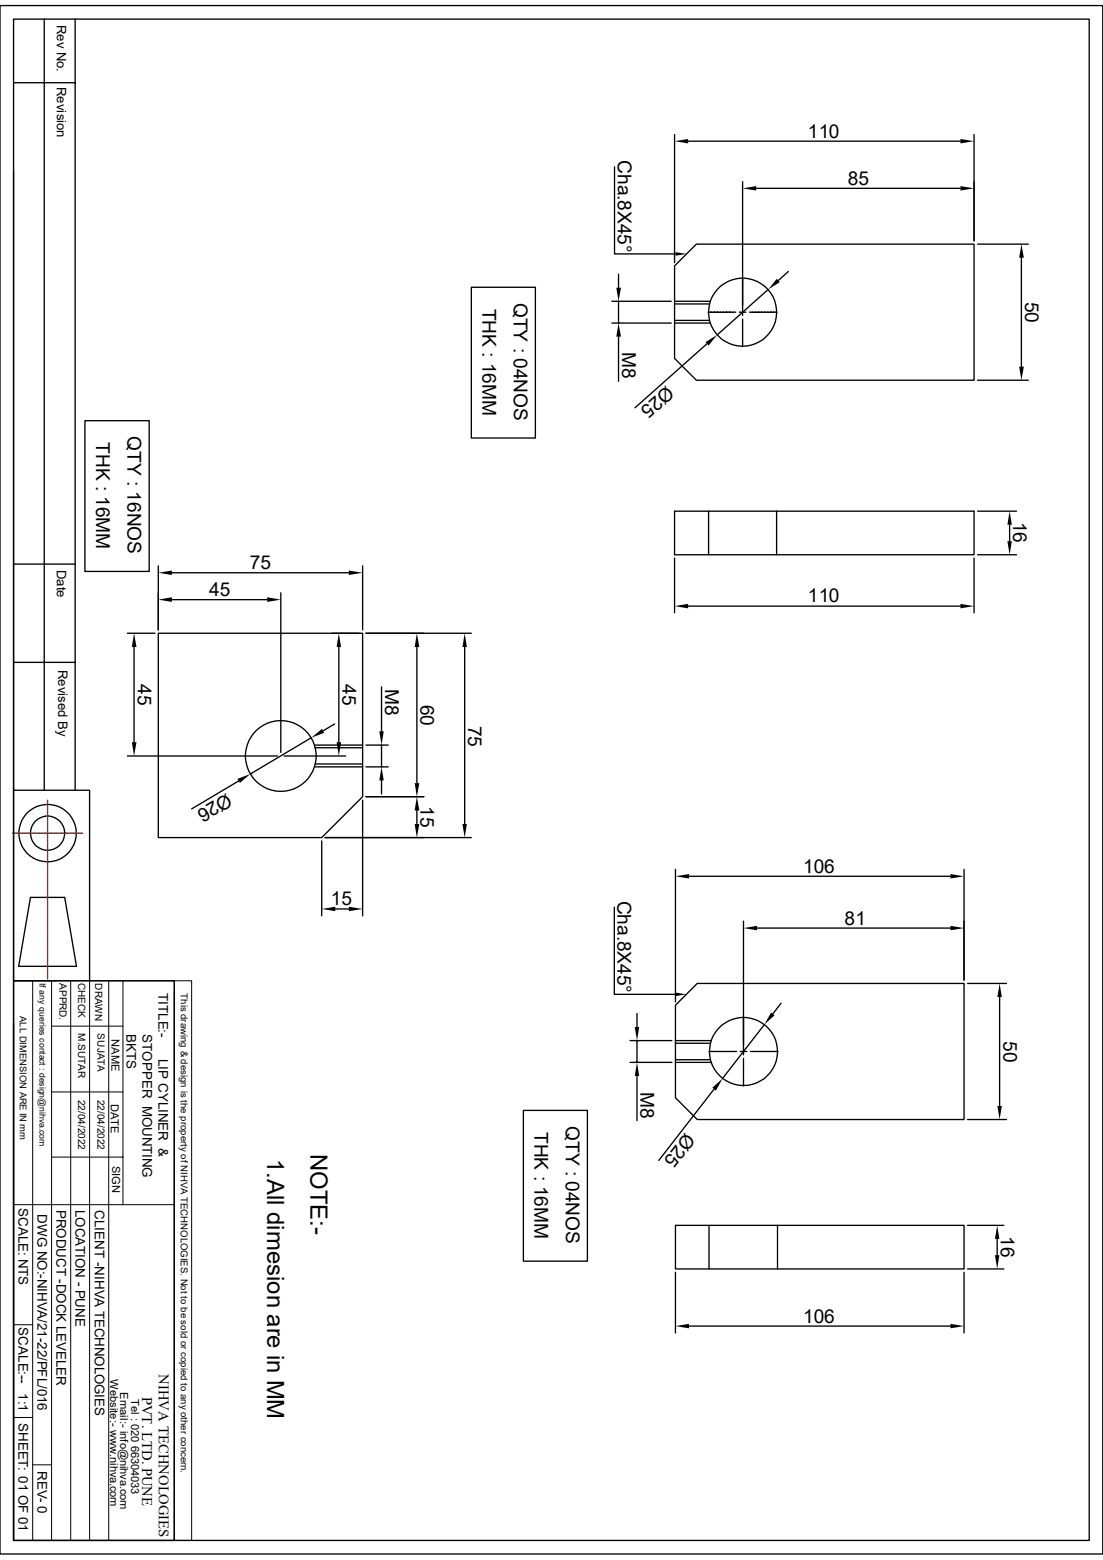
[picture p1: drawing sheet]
<svg xmlns="http://www.w3.org/2000/svg" width="210mm" height="297mm" viewBox="0 0 210 297" stroke-linecap="round" stroke-linejoin="round" font-family="sans-serif">
<g fill="none" stroke="#000" stroke-width=".25">
<path d="M0 1.1h210v294.8h-210zM2.6 3.6h204.8v289.7h-204.8zM2.6 15.7h11.7M8.4 3.6v146.9M14.3 3.6v146.9M2.6 32.6v117.9h14.5v36.2M117 31.7v16.6h11.7M128.4 25.6v24.4M131 26.9h51.9M141.4 34.6v25.5M144 35.9h38.9M185.5 25.6v20.2"/>
<path d="M89.7 54.7h12.2v28.7h-12.2zM116.5 57.4h11.3M117.8 52.2v2.6M117.8 57.4v4.1M128.4 57.4h6.9M128.4 57.9h6.7M132.6 46.5h52.9v25.9h-52.9l-4.2-4.2v-17.6zM134.8 59.4h.7M135.6 59.4h1.5M137.2 59.4h.1M137.3 59.4h.4M137.8 59.4h.1"/>
<path d="M137.9 59.4h1.5M139.5 59.4h.1M139.6 59.4h.5M140.8 59.4h1.2M142.7 59.4h.5M143.3 59.4h.1M143.4 59.4h.5M144 59.4h1.5M145.6 59.4h.1M145.7 59.4h.4M146.2 59.4h.1M146.3 55.1l-9.7 8.7"/>
<path d="M146.3 59.4h1.7M150.1 51.7l-1.9 1.7M186.1 46.5h9.7M194.5 49.1v20.7M116.5 61.5h11.3M117.8 64.1v8.5M128.4 61.5h6.9M128.4 61h6.7M134.6 65.4l-13.7 12.2M141.4 60.7v.5M141.4 61.3h.1M141.4 61.4v.4"/>
<path d="M141.4 61.9h.1M141.4 62v1.5M141.4 63.6v.1M141.4 63.8v.3M141.4 64.2v.1M141.4 64.3v1.7M186.1 72.4h9.7M16.2 80.1h12.2v28.7h-12.2zM128.4 97.3h57.1v8.3h-57.1zM134.9 97.3v8.3M147.9 97.3v8.3M186.1 97.3h7.4"/>
<path d="M192.2 99.9v3.1M2.6 107.4h11.7M30.1 107.7v12.2M32.7 109.1h33.7M32.7 114.2h18.2M53.5 112.9v30.4M69 107.7v12.2M128.4 106.3v10.4M131 115.4h51.9M185.5 106.3v10.4M186.1 105.6h7.4M2.6 126.1h11.7"/>
<path d="M24.3 120.6h5.2M25.5 123.2v18.1M30.1 120.6h38.9v31.1l-7.7 7.8h-31.2zM63.2 120.6h5.2M63.7 137.8l-2.2 1.3M64.5 123.2v18.1M69.7 120.6h20M72.6 130.8v8.4M79.4 123.2v25.9M88.5 123.2v33.7M2.6 150.5v36.2M24.3 143.9h28.5"/>
<path d="M45.5 148.7l-9 5.3M54.1 143.9h11.7M59.3 140.5l-11.6 6.9M59.9 141.9h9.1M59.9 146h9.1M60 145.5h8.9M60 142.4h8.9M61.9 159.5h27.8M69 152.4v22M69.7 151.7h11M69.7 141.9h4.2M69.7 146h4.2"/>
<path d="M72.6 141.9v4.1M72.6 148.6v2.6M79.4 154.3v2.6M5.8 170.9h6.5l2.3 13.1h-11zM61.3 160.1v14.3M63.8 173.1h2.6M117 172.7v16.6h11.6M128.6 165.5v25.3M131.2 166.8h49.8M141.6 175.4v25.4M144.1 176.7h36.9M183.6 165.5v21.1"/>
<path d="M2.6 186.7h30.6v106.6h-30.6zM2.6 194.8v98.5M120 198.1h7.9M121.3 193v2.5M121.3 198.1v4.2M128.6 191.4l4.2-4.2h50.8v25.9h-50.8l-4.2-4.1zM128.6 198.1h6.8M128.6 198.6h6.7M145.5 195.1l-7.9 10.2M148.7 191l-1.5 2M184.2 187.2h7.4M190.3 189.8v20.8"/>
<path d="M99.7 211.4h12.1v28.7h-12.1zM120 202.3h7.9M121.3 204.9v8.5M128.6 202.3h6.8M128.6 201.8h6.7M135 200.2h1.7M136 207.3l-10.6 13.6M136.7 200.2h.5M137.3 200.2h.1M137.5 200.2h.3M137.9 200.2h.1M138 200.2h1.6"/>
<path d="M139.7 200.2h.1M139.8 200.2h.5M140.9 200.2h1.3M141.6 201.5v.5M141.6 202.1h.1M141.6 202.2v.4M141.6 202.6v.1M141.6 202.8v1.5M141.6 204.4h.1M141.6 204.5v.4M141.6 205h.1M141.6 205.1v1.7"/>
<path d="M142.9 200.2h.4M143.4 200.2h.1M143.6 200.2h1.5M145.2 200.2h.5M145.8 200.2h.1M145.9 200.2h.4M146.3 200.2h.1M146.5 200.2h1.6M184.2 213.1h7.4M128.6 233.3h55v8.3h-55zM135 233.3v8.3M148 233.3v8.3"/>
<path d="M184.2 233.3h6.9M189.9 235.9v3.1M128.6 242.2v11.6M131.2 252.5h49.8M183.6 242.2v11.6M184.2 241.6h6.9"/>
<circle cx="141.4" cy="59.4" r="6.5"/>
<circle cx="9.1" cy="158.6" r="5.5"/>
<circle cx="9.1" cy="158.6" r="3.3"/>
<circle cx="53.5" cy="143.9" r="6.7"/>
<circle cx="141.6" cy="200.2" r="6.5"/>
</g>
<g fill="none" stroke="#000" stroke-width=".19">
<path d="M2.6 186.7h30.6M6.2 186.7v106.6M9.8 195.4h13.6M9.8 186.7v106.6M13.5 186.7v106.6M17.1 186.7v106.6M20.7 186.7v106.6M23.4 186.7v42.7M33.2 186.7h3.3v106.6h-3.3zM33.2 188.6v104.7M9.8 207.9h13.6M2.6 229.4h30.6"/>
<path d="M9.8 220.3h13.6M2.6 252.2h3.6M2.6 269.9h3.6M6.2 278.9h3.6"/>
</g>
<g fill="none" stroke="#f00" stroke-width=".25">
<path d="M2.4 158.6h.8M3.3 158.6h.1M3.6 158.6h.6M4.3 158.6h.1M4.6 158.6h.6M5.4 158.6h.1M5.6 158.6h.7M6.4 158.6h.1M6.6 158.6h.7M7.5 158.6h.1M7.7 158.6h.6M8.5 158.6h.1"/>
<path d="M8.7 158.6h.7M9.1 152.4v.7M9.1 153.2v.2M9.1 153.5v.6M9.1 154.3v.1M9.1 154.5v.7M9.1 155.3v.1M9.1 155.6v.6M9.1 156.3v.2M9.1 156.6v.7M9.1 157.4v.1M9.1 157.6v.7"/>
<path d="M9.1 158.4v.1M9.1 158.7v.6M9.1 159.5v.1M9.1 159.7v.7M9.5 158.6h.2M9.8 158.6h.6M10.5 158.6h.2M10.8 158.6h.7M11.6 158.6h.1M11.9 158.6h.6M12.6 158.6h.1M12.9 158.6h.6"/>
<path d="M13.7 158.6h.1M13.9 158.6h.7M14.7 158.6h.1M14.9 158.6h.8M9.1 160.5v.1M9.1 160.7v.7M9.1 161.5v.2M9.1 161.8v.6M9.1 162.6v.1M9.1 162.8v.7M9.1 163.6v.1M9.1 163.9v.6"/>
<path d="M9.1 164.6v.2M9.1 164.9v.7M9.1 165.7v.1M9.1 165.9v.7M9.1 166.7v.1M9.1 167v.6M9.1 167.8v.1M9.1 168v.7M9.1 168.8v.1M9.1 169v.7M9.1 169.8v.2M9.1 170.1v.6"/>
<path d="M9.1 170.9v.1M9.1 171.1v.7M9.1 171.9v.1M9.1 172.2v.6M9.1 172.9v.2M9.1 173.2v.7M9.1 174v.1M9.1 174.2v.7M9.1 175v.1M9.1 175.3v.6M9.1 176.1v.1M9.1 176.3v.7"/>
<path d="M9.1 177.1v.1M9.1 177.3v.7M9.1 178.1v.2M9.1 178.4v.6M9.1 179.2v.1M9.1 179.4v.7M9.1 180.2v.1M9.1 180.5v.6M9.1 181.2v.2M9.1 181.5v.7M9.1 182.3v.1M9.1 182.5v.7"/>
<path d="M9.1 183.3v.1M9.1 183.6v.6M9.1 184.4v.1M9.1 184.6v.7M9.1 185.4v.1M9.1 185.6v.8"/>
</g>
<g fill="#000">
<path d="M128.4 26.9l2.6-.4v.8zM141.4 35.9l2.6-.5v.9zM182.9 26.5l2.6 .4-2.6 .4zM182.9 35.4l2.6 .5-2.6 .4zM117.3 54.8h.9l-.4 2.6zM128.7 48l2 .3-2 .4zM147.9 53.1l.6 .6-2.2 1.4zM194.5 46.5l.4 2.6h-.8zM117.8 61.5l.4 2.6h-.9zM134.3 65.2l2.3-1.4-1.7 2zM194.1 69.8h.8l-.4 2.6zM192.2 97.3l.5 2.6h-.9z"/>
<path d="M30.1 109.1l2.6-.5v.9zM30.1 114.2l2.6-.5v.9zM50.9 113.7l2.6 .5-2.6 .4zM66.4 108.6l2.6 .5-2.6 .4zM128.4 115.4l2.6-.4v.8zM182.9 115l2.6 .4-2.6 .4zM191.8 103h.9l-.5 2.6zM25.5 120.6l.5 2.6h-.9zM59.3 140.5l2-1.7 .4 .7zM64.5 120.6l.4 2.6h-.8zM72.2 139.2h.9l-.5 2.7zM79.4 120.6l.4 2.6h-.8z"/>
<path d="M88.5 120.6l.4 2.6h-.8zM25.1 141.3h.9l-.5 2.6zM45.2 148.3l2.5-.9-2 1.7zM64.1 141.3h.8l-.4 2.6zM72.6 146l.5 2.6h-.9zM79 149.1h.8l-.4 2.6zM79.4 151.7l.4 2.6h-.8zM79 156.9h.8l-.4 2.6zM88.1 156.9h.8l-.4 2.6zM61.3 173.1l2.5-.5v.9zM66.4 172.6l2.6 .5-2.6 .4zM128.6 166.8l2.6-.4v.9z"/>
<path d="M141.6 176.7l2.5-.4v.8zM181 176.3l2.6 .4-2.6 .4zM181 166.4l2.6 .4-2.6 .5zM120.9 195.5h.8l-.4 2.6zM128.6 189l2.1 .3-2.1 .4zM146.8 192.8l.7 .5-2 1.8zM190.3 187.2l.5 2.6h-.9zM121.3 202.3l.4 2.6h-.8zM135.6 207.1l2-1.8-1.3 2.3zM189.9 210.6h.9l-.5 2.5zM189.9 233.3l.4 2.6h-.9zM189.4 239h.9l-.4 2.6z"/>
<path d="M128.6 252.5l2.6-.4v.8zM181 252.1l2.6 .4-2.6 .4z"/>
</g>
<g font-size="4.5">
<text x="50.9" y="220.6" transform="rotate(90 50.9 220.6)">1.All dimesion are in MM</text>
<text x="59.1" y="219.7" transform="rotate(90 59.1 219.7)">NOTE:-</text>
</g>
<g font-size="3.6">
<text x="153.8" y="26.2">110</text>
<text x="117.6" y="30.5" transform="rotate(90 117.6 30.5)">Cha.8X45°</text>
<text x="161.4" y="35.2">85</text>
<text x="91.9" y="58.8" transform="rotate(90 91.9 58.8)">THK : 16MM</text>
<text x="97.8" y="57.7" transform="rotate(90 97.8 57.7)">QTY : 04NOS</text>
<text x="195.2" y="57.4" transform="rotate(90 195.2 57.4)">50</text>
<text x="118.5" y="67.1" transform="rotate(90 118.5 67.1)">M8</text>
<text x="126.9" y="73.3" transform="rotate(138 126.9 73.3)">Ø25</text>
<text x="24.3" y="83.1" transform="rotate(90 24.3 83.1)">QTY : 16NOS</text>
<text x="18.3" y="84.2" transform="rotate(90 18.3 84.2)">THK : 16MM</text>
<text x="192.9" y="99.3" transform="rotate(90 192.9 99.3)">16</text>
<text x="39.8" y="113.5">45</text>
<text x="47.5" y="108.4">75</text>
<text x="153.8" y="114.7">110</text>
<text x="26.2" y="130.3" transform="rotate(90 26.2 130.3)">45</text>
<text x="65.2" y="130.3" transform="rotate(90 65.2 130.3)">45</text>
<text x="73.3" y="131.1" transform="rotate(90 73.3 131.1)">M8</text>
<text x="80.1" y="134.2" transform="rotate(90 80.1 134.2)">60</text>
<text x="89.2" y="138.2" transform="rotate(90 89.2 138.2)">75</text>
<text x="43.2" y="150.9" transform="rotate(149 43.2 150.9)">Ø26</text>
<text x="80.1" y="153.5" transform="rotate(90 80.1 153.5)">15</text>
<text x="152.9" y="166.2">106</text>
<text x="63" y="172.4">15</text>
<text x="117.6" y="171.5" transform="rotate(90 117.6 171.5)">Cha.8X45°</text>
<text x="160.8" y="176">81</text>
<text x="191" y="198.2" transform="rotate(90 191 198.2)">50</text>
<text x="122" y="207.9" transform="rotate(90 122 207.9)">M8</text>
<text x="101.8" y="215.5" transform="rotate(90 101.8 215.5)">THK : 16MM</text>
<text x="107.7" y="214.4" transform="rotate(90 107.7 214.4)">QTY : 04NOS</text>
<text x="130.5" y="215.6" transform="rotate(128 130.5 215.6)">Ø25</text>
<text x="190.5" y="235.3" transform="rotate(90 190.5 235.3)">16</text>
<text x="152.9" y="251.8">106</text>
</g>
<g font-size="2.8">
<text x="30.3" y="261.6" transform="rotate(90 30.3 261.6)">NIHVA TECHNOLOGIES</text>
<text x="27.1" y="265.9" transform="rotate(90 27.1 265.9)">PVT. LTD. PUNE</text>
</g>
<g font-size="2.5">
<text x="10.8" y="4.7" transform="rotate(90 10.8 4.7)">Rev No.</text>
<text x="10.8" y="16.6" transform="rotate(90 10.8 16.6)">Revision</text>
<text x="10.8" y="108.5" transform="rotate(90 10.8 108.5)">Date</text>
<text x="11" y="127.5" transform="rotate(90 11 127.5)">Revised By</text>
<text x="30.2" y="189" transform="rotate(90 30.2 189)">TITLE:-</text>
<text x="24.1" y="196.9" transform="rotate(90 24.1 196.9)">BKTS</text>
<text x="27.1" y="196.9" transform="rotate(90 27.1 196.9)">STOPPER MOUNTING</text>
<text x="30.2" y="201.6" transform="rotate(90 30.2 201.6)">LIP CYLINER &amp;</text>
<text x="3.5" y="230" transform="rotate(90 3.5 230)">SCALE: NTS</text>
<text x="7.2" y="231.2" transform="rotate(90 7.2 231.2)">DWG NO:-NIHVA/21-22/PFL/016</text>
<text x="10.8" y="230.3" transform="rotate(90 10.8 230.3)">PRODUCT -DOCK LEVELER</text>
<text x="14.4" y="230.3" transform="rotate(90 14.4 230.3)">LOCATION - PUNE</text>
<text x="18" y="230.4" transform="rotate(90 18 230.4)">CLIENT -NIHVA TECHNOLOGIES</text>
<text x="3.5" y="252.7" transform="rotate(90 3.5 252.7)">SCALE:--</text>
<text x="3.5" y="265.3" transform="rotate(90 3.5 265.3)">1:1</text>
<text x="3.5" y="271" transform="rotate(90 3.5 271)">SHEET: 01 OF 01</text>
<text x="7.2" y="280" transform="rotate(90 7.2 280)">REV- 0</text>
</g>
<g font-size="2.1">
<text x="21.3" y="197.9" transform="rotate(90 21.3 197.9)">NAME</text>
<text x="21.1" y="210.1" transform="rotate(90 21.1 210.1)">DATE</text>
<text x="21.3" y="222" transform="rotate(90 21.3 222)">SIGN</text>
<text x="21" y="262.6" transform="rotate(90 21 262.6)">Website:- www.nihva.com</text>
<text x="22.9" y="265" transform="rotate(90 22.9 265)">Email:- info@nihva.com</text>
<text x="25" y="266.3" transform="rotate(90 25 266.3)">Tel : 020 66304033</text>
</g>
<g font-size="1.9">
<text x="11.3" y="187.2" transform="rotate(90 11.3 187.2)">APPRD.</text>
<text x="14.9" y="187.1" transform="rotate(90 14.9 187.1)">CHECK</text>
<text x="18.1" y="187.2" transform="rotate(90 18.1 187.2)">DRAWN</text>
<text x="14.9" y="196.7" transform="rotate(90 14.9 196.7)">M.SUTAR</text>
<text x="18.5" y="196.8" transform="rotate(90 18.5 196.8)">SUJATA</text>
<text x="14.9" y="209.3" transform="rotate(90 14.9 209.3)">22/04/2022</text>
<text x="18.5" y="209.3" transform="rotate(90 18.5 209.3)">22/04/2022</text>
</g>
<g font-size="1.8">
<text x="34.5" y="189.1" transform="rotate(90 34.5 189.1)">This drawing &amp; design is the property of NIHVA TECHNOLOGIES. Not to be sold or copied to any other concern.</text>
<text x="3.8" y="193.4" transform="rotate(90 3.8 193.4)">ALL DIMENSION ARE IN mm</text>
</g>
<text font-size="1.7" x="7.5" y="187.2" transform="rotate(90 7.5 187.2)">If any queries contact : design@nihva.com</text>
</svg>
